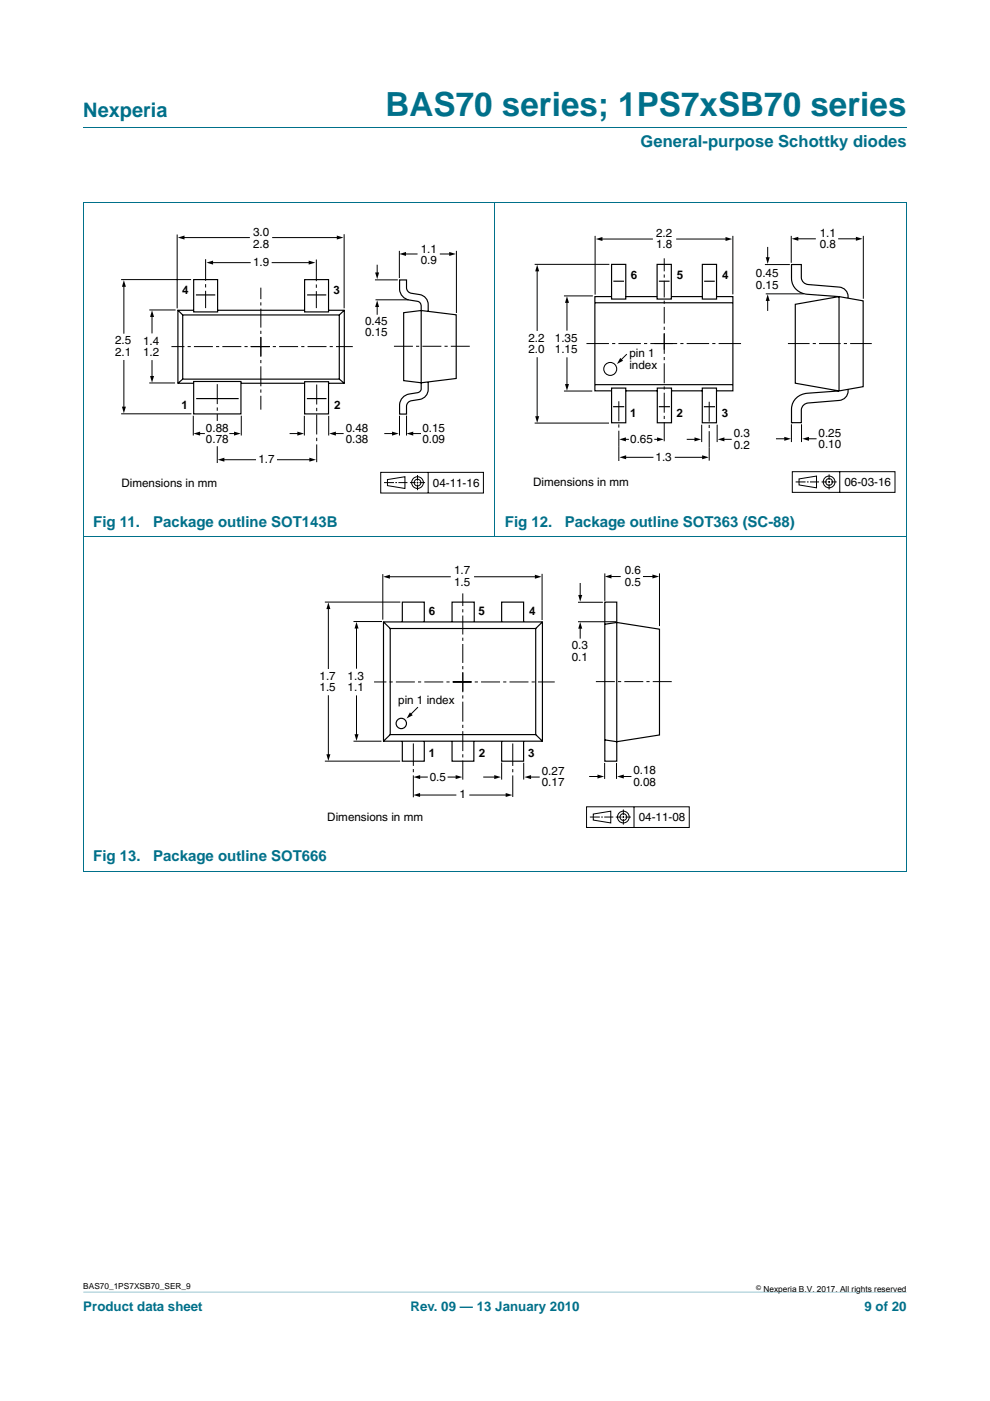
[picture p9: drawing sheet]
<svg xmlns="http://www.w3.org/2000/svg" width="210mm" height="297mm" viewBox="0 0 210 297" stroke-linecap="round" stroke-linejoin="round" font-family="sans-serif">
<path d="M17.7 273.9l174.6 .1z" fill="#00708a"/>
<path d="M17.7 27h174.6M17.6 42.9h174.7M17.7 42.9v141.7M105 42.8v71M192.3 42.9v141.7M17.6 113.8h174.7M17.6 184.7h174.7" fill="none" stroke="#00708a" stroke-width=".21"/>
<path d="M19.8 47.5h83.1v57.4h-83.1zM107.2 47.4h83v57.3h-83zM63.5 118.5h83v57.3h-83z" fill="none" stroke="#fff" stroke-width=".21"/>
<g fill="none" stroke="#000" stroke-width=".21">
<path d="M25.7 59.3h14.8M37.6 49.7v15.7M38.8 50.4h14.2M44.8 55.7h8.4M57.6 55.7h8.2M57.7 50.4h14M73 49.7v15.7M79.5 59.3h4.9M80 56.1v1.9M84.7 53.2v5.7M85.8 53.8h2.8M93.3 53.8h2.3"/>
<path d="M96.8 53.2v13.2M113.4 56.1h15.8M113.9 57.2v13M126.2 50v12.5M127.4 50.7h11.1M143.4 50.7h10.8M155.4 50v12.4M162.2 56.1h5.3M162.8 52.4v2.4M167.8 50v5.7M169 50.6h4M177.8 50.6h4"/>
<path d="M183.1 50v13.3M26.3 60.5v10.2M26.3 76.3v10.2M31.7 65.7h5.5M32.2 66.9v3.8M32.2 76.3v3.7M79.6 63.6h7.1M80 64.8v1.9M113.9 75.7v12.8M119.6 62.7h6.1M120.3 63.9v6.2M120.3 75.8v5.9"/>
<path d="M132.9 75.1l-1.2 1.3M162.4 62.3h8M162.8 63.5v2.4M25.7 87.7h14.9M31.7 81.2h5.4M41 88.1v4.2M42.2 91.9h1.3M46.1 94.6v3.6M47.2 97.5h7.1M48.6 91.9h1.3M51.2 88.1v4.2M58.7 97.5h7.2"/>
<path d="M61.4 91.9h2M64.6 88.2v4.1M69.7 88.2v4.1M71 91.9h1.9M81.5 91.9h1.9M84.7 88.1v4.2M86.2 88.1v4.2M87.4 91.9h1.9M113.4 89.7h15.8M119.6 82.9h6M131.3 94.6v3.1M132.5 97h6.1"/>
<path d="M132.5 93.1h.9M138.8 93.1h.9M143.1 97h6.1M145.7 93.1h1.9M148.8 90v3.7M150.4 94.9v2.8M152.1 90v3.7M153.4 93.1h1.8M164.6 93h2M167.9 90v3.7M170 90v3.7M171.3 93h1.9"/>
<path d="M80.8 100.1h21.7v4.4h-21.7zM81.5 102.3h2.1M82.2 101.7l3.7-.6v2.5l-3.7-.6zM83.9 102.3h.3M84.5 102.3h1.9M87 102.3h1.1M88.4 102.3h.3M88.6 100.7v1.2M88.6 102.1v.4M88.6 102.7v1.2M89 102.3h1.2M90.8 100.2v4.3"/>
<path d="M168 100h21.8v4.4h-21.8zM168.8 102.2h2.1M169.5 101.5l3.7-.6v2.5l-3.7-.6zM171.2 102.2h.3M171.8 102.2h1.9M174.3 102.2h1.1M175.7 102.2h.3M175.9 100.6v1.2M175.9 102v.4M175.9 102.6v1.2M176.3 102.2h1.2M178.1 100v4.4"/>
<path d="M68.9 127.7h16M69.6 128.9v12.9M75 131.8h6M75.6 133v8.8M81.2 121.7v9.7M82.3 122.3h13.3M100.5 122.3h13.2M115 121.7v9.8M122.6 127.7h5.3M122.6 131.8h8.1M123.1 123.6v2.8M123.1 133v2.4"/>
<path d="M128.3 121.6v5.8M129.3 122.2h2.4M136.4 122.2h2.3M139.9 121.6v11.1M69.6 147.4v12.8M75 157.1h5.9M75.6 147.4v8.5M88.6 149.9l-1.6 1.6M68.9 161.4h16M88.7 168.6h8.1M88.8 164.8h1.9M94.9 164.8h2"/>
<path d="M99.5 168.6h8M102.5 164.8h2.6M106.4 161.7v3.6M111.1 161.7v3.6M112.4 164.8h2.1M124.4 171.1h21.8v4.3h-21.8zM125 164.6h2M125.1 173.2h2.1M125.8 172.6l3.7-.6v2.5l-3.7-.6zM127.5 173.2h.4M128.2 173.2h1.9M128.2 161.8v3.3"/>
<path d="M130.6 173.2h1.2M130.8 161.8v3.3M132 164.6h1.9M132 173.2h.4M132.2 171.6v1.2M132.2 173.1v.3M132.2 173.6v1.2M132.6 173.2h1.2M134.5 171.1v4.3"/>
<circle cx="88.6" cy="102.3" r=".71"/>
<circle cx="88.6" cy="102.3" r="1.24"/>
<circle cx="175.9" cy="102.2" r=".71"/>
<circle cx="175.9" cy="102.2" r="1.24"/>
<circle cx="132.2" cy="173.2" r=".71"/>
<circle cx="132.2" cy="173.2" r="1.24"/>
</g>
<g fill="#000">
<path d="M37.7 50.4l1.4-.5v.9zM43.8 55.7l1.4-.4v.8zM65.5 55.3l1.4 .4-1.4 .4zM71.4 49.9l1.4 .5-1.4 .4zM79.6 57.8h.8l-.4 1.4zM84.7 53.8l1.4-.4v.9zM95.3 53.4l1.4 .4-1.4 .5zM113.9 56.1l.5 1.4h-.9zM126.4 50.7l1.4-.5v.9zM153.9 50.2l1.4 .5-1.4 .4zM162.4 54.5h.9l-.5 1.5zM167.9 50.6l1.4-.4v.8z"/>
<path d="M181.5 50.2l1.4 .4-1.4 .4zM26.3 59.4l.4 1.4h-.8zM32.2 65.8l.5 1.4h-.9zM31.8 79.7h.9l-.5 1.4zM80 63.7l.4 1.4h-.8zM120.3 62.8l.4 1.4h-.9zM131.6 75.9l.6 .6-1.3 .7zM162.8 62.4l.5 1.4h-.9zM25.9 86.2h.8l-.4 1.4zM41 91.9l1.4-.4v.9zM46.2 97.5l1.4-.5v.9zM49.6 91.5l1.5 .4-1.5 .5z"/>
<path d="M63.1 91.5l1.4 .4-1.4 .5zM65.6 97l1.4 .5-1.4 .4zM69.8 91.9l1.4-.4v.9zM83.2 91.5l1.4 .4-1.4 .5zM86.2 91.9l1.5-.4v.9zM113.5 88.2h.9l-.5 1.5zM119.8 81.4h.9l-.4 1.4zM131.3 93.1l1.5-.4v.9zM131.4 97l1.4-.5v.9zM139.4 92.7l1.4 .4-1.4 .5zM147.3 92.7l1.4 .4-1.4 .5zM148.9 96.5l1.4 .5-1.4 .4z"/>
<path d="M152.2 93.1l1.4-.4v.9zM166.3 92.6l1.5 .4-1.5 .5zM170.2 93l1.4-.4v.9zM69.6 127.7l.5 1.4h-.9zM75.6 131.8l.4 1.5h-.8zM81.3 122.3l1.4-.4v.8zM113.4 121.9l1.5 .4-1.5 .4zM122.6 126.1h.9l-.4 1.5zM123.1 131.9l.4 1.4h-.9zM128.3 122.2l1.4-.4v.9zM138.4 121.8l1.4 .4-1.4 .5zM69.2 159.9h.9l-.5 1.4z"/>
<path d="M75.2 155.7h.8l-.4 1.4zM86.9 151l.6 .6-1.3 .7zM87.7 168.6l1.4-.5v.9zM87.7 164.8l1.4-.5v.9zM96.6 164.3l1.5 .5-1.5 .4zM104.8 164.3l1.4 .5-1.4 .4zM107.3 168.1l1.4 .5-1.4 .4zM111.2 164.8l1.4-.5v.9zM126.7 164.2l1.4 .4-1.4 .5zM130.9 164.6l1.4-.4v.9z"/>
</g>
<path d="M53.2 73.5h21.6M55.3 75.5v-14.5M57.2 73.5h-20.8M99.6 73.4h-16.5M96 144.6h21.7M98.2 146.6v-20.8M100.1 144.6h-20.8M142.5 144.5h-16.5" fill="none" stroke="#000" stroke-width=".21" stroke-dasharray="4 .7 .7 .7" stroke-linecap="butt"/>
<path d="M55.3 71.4v15.5M140.9 70.8v22.8M46.1 81.4v7.8M67.2 81.5v16.5M131.3 85.1v9.5M150.4 85.2v9.7M98.2 142.5v22.8" fill="none" stroke="#000" stroke-width=".21" stroke-dasharray="4.2 .7 .7 .7" stroke-linecap="butt"/>
<path d="M43.6 55v10.3M67.1 55v10.3M184.9 72.8h-18.1" fill="none" stroke="#000" stroke-width=".21" stroke-dasharray="4.6 .7 .7 .7" stroke-linecap="butt"/>
<g fill="none" stroke="#000" stroke-width=".25">
<path d="M41.1 59.3h5.1v6.8h-5.1zM64.6 59.3h5.1v6.8h-5.1zM129.7 56.1h3v7.3h-3zM130.1 59.6h2.2M139.4 56.1h3v7.3h-3zM139.8 59.6h2.2M149 56.1h3v7.3h-3zM149.3 59.6h2.3M37.7 65.8l1.1 1M38.8 66.8h33.2v13.6h-33.2zM41.1 65.8h-3.4v15.5h3.4M41.6 62.5h4.1"/>
<path d="M46.2 65.8h18.4M65.1 62.5h4.1M69.7 65.8h3.3v15.5h-3.3M73 65.8l-1 1M85.6 66.3l3.7-.5 7.5 .9v13.5l-7.5 1-3.7-.5zM90.8 66a3.1 3.1 0 0 0-.8-3.1l-1-.4-1.8-.3a1.22 1.22 0 0 1-1-1.1v-1.7h-1.4a3.6 3.6 0 0 0 1 3.8 8 8 0 0 0 3.1 .8l.4 .5v.5v17.5a.9 .9 0 0 1-.7 .8 3.7 3.7 0 0 0-3.5 1.4l-.3 1.1v2h1.4v-1.7a1.22 1.22 0 0 1 1-1.1 3.4 3.4 0 0 0 3.4-1.5l.2-.9v-1.6M126.2 64.2h29.2M129.7 62.9h-3.5v20h3.4M132.7 62.9h6.7M142.4 62.9h6.6M152 62.9h3.4v20h-3.4M168.7 64.5l9.3-1.6 5.1 .9v18.2l-5.1 .9-9.3-1.7z"/>
<path d="M179.9 63.1a2.04 2.04 0 0 0-1.9-2.2l-6.6-.6a1.58 1.58 0 0 1-1.4-1.4v-2.8h-2.1v3a3.5 3.5 0 0 0 3.4 3.3l6.7 .5v20l-6.7 .5a3.5 3.5 0 0 0-3.4 3.3v2.9h2.1v-2.7a1.59 1.59 0 0 1 1.4-1.5l6.6-.5a2.04 2.04 0 0 0 1.9-2.3M38.8 80.4l-1.1 .9M41.1 80.9h10v6.9h-10zM41.6 84.5h9M51.1 81.3h13.5M64.6 80.9h5.1v6.9h-5.1zM65.1 84.5h4.2M72 80.4l1 .9M126.2 81.6h29.2M129.7 82.3h3v7.3h-3zM130 86.2h2.4M132.7 82.9h6.7"/>
<path d="M139.4 82.3h3v7.3h-3zM139.7 86.2h2.4M142.4 82.9h6.6M149 82.3h3v7.3h-3zM149.3 86.2h2.4M167.9 89.6h.1M81.3 131.9h33.7v25.2h-33.7zM81.3 131.9l1.5 1.4M82.8 133.3h30.8v22.4h-30.8zM85.3 131.9v-4.2h4.7v4.2M100.6 131.8v-4.1h-4.7v4.1M106.4 131.9v-4.2h4.7v4.2"/>
<path d="M115 131.9l-1.4 1.4M128.3 127.7h2.5v33.7h-2.5zM128.3 132.4l2.5-.4 9.1 1.4v22.4l-9.1 1.5-2.5-.4M82.8 155.7l-1.5 1.4M85.3 157.1v4.3h4.7v-4.3M95.9 157.1v4.3h4.6v-4.3M106.4 157.1v4.3h4.7v-4.3M113.6 155.7l1.4 1.4"/>
<circle cx="85.1" cy="153.4" r="1.1"/>
</g>
<path d="M138.9 72.8h18.5M142.7 72.8h-18.4M87.7 157.6v11.4M108.8 157.6v11.4" fill="none" stroke="#000" stroke-width=".21" stroke-dasharray="4.8 .7 .7 .7" stroke-linecap="butt"/>
<path d="M140.9 74.1v-19.3" fill="none" stroke="#000" stroke-width=".21" stroke-dasharray="3.5 .7 .7 .7" stroke-linecap="butt"/>
<circle cx="129.4" cy="78.2" r="1.37" fill="none" stroke="#000" stroke-width=".22"/>
<text font-size="7" fill="#00708a" x="81.8" y="24.6">BAS70 series; 1PS7xSB70 series</text>
<text font-size="4.2" fill="#00708a" x="17.7" y="24.9">Nexperia</text>
<text font-size="3.5" fill="#00708a" x="135.9" y="31.1">General-purpose Schottky diodes</text>
<g font-size="3.2" fill="#00708a">
<text x="19.8" y="111.7">Fig 11.</text>
<text x="32.5" y="111.7">Package outline SOT143B</text>
<text x="107.1" y="111.7">Fig 12.</text>
<text x="119.8" y="111.7">Package outline SOT363 (SC-88)</text>
<text x="19.8" y="182.6">Fig 13.</text>
<text x="32.5" y="182.6">Package outline SOT666</text>
</g>
<g font-size="2.8" fill="#00708a">
<text x="17.7" y="277.9">Product data sheet</text>
<text x="87.1" y="277.9">Rev. 09 — 13 January 2010</text>
<text x="183.4" y="277.9">9 of 20</text>
</g>
<g font-size="2.5">
<text x="53.7" y="50.1">3.0</text>
<text x="53.7" y="52.6">2.8</text>
<text x="89.2" y="53.6">1.1</text>
<text x="139.2" y="50.2">2.2</text>
<text x="139.2" y="52.6">1.8</text>
<text x="173.9" y="50.2">1.1</text>
<text x="173.9" y="52.7">0.8</text>
<text x="53.7" y="56.4">1.9</text>
<text x="89.2" y="56.1">0.9</text>
<text x="133.8" y="59.1">6</text>
<text x="143.6" y="59.1">5</text>
<text x="153.1" y="59.1">4</text>
<text x="160.3" y="58.8">0.45</text>
<text x="38.6" y="62.3">4</text>
<text x="70.8" y="62.3">3</text>
<text x="160.3" y="61.3">0.15</text>
<text x="77.4" y="68.8">0.45</text>
<text x="77.4" y="71.3">0.15</text>
<text x="24.4" y="73">2.5</text>
<text x="24.4" y="75.5">2.1</text>
<text x="30.4" y="73">1.4</text>
<text x="30.4" y="75.5">1.2</text>
<text x="112.1" y="72.4">2.2</text>
<text x="112.1" y="74.9">2.0</text>
<text x="117.7" y="72.5">1.35</text>
<text x="117.7" y="74.9">1.15</text>
<text x="133.5" y="75.6">pin 1</text>
<text x="133.5" y="78.3">index</text>
<text x="38.5" y="86.7">1</text>
<text x="70.9" y="86.7">2</text>
<text x="133.7" y="88.5">1</text>
<text x="143.5" y="88.5">2</text>
<text x="153.1" y="88.5">3</text>
<text x="43.7" y="91.5">0.88</text>
<text x="43.7" y="94">0.78</text>
<text x="73.3" y="91.5">0.48</text>
<text x="73.3" y="94">0.38</text>
<text x="89.6" y="91.5">0.15</text>
<text x="89.6" y="94">0.09</text>
<text x="133.7" y="93.9">0.65</text>
<text x="155.6" y="92.7">0.3</text>
<text x="155.6" y="95.1">0.2</text>
<text x="173.6" y="92.6">0.25</text>
<text x="173.6" y="95">0.10</text>
<text x="54.8" y="98.1">1.7</text>
<text x="139" y="97.7">1.3</text>
<text x="25.8" y="103.2">Dimensions in mm</text>
<text x="91.8" y="103.2">04-11-16</text>
<text x="113.1" y="103.1">Dimensions in mm</text>
<text x="179.1" y="103.1">06-03-16</text>
<text x="96.3" y="121.8">1.7</text>
<text x="96.3" y="124.2">1.5</text>
<text x="132.5" y="121.8">0.6</text>
<text x="132.5" y="124.3">0.5</text>
<text x="91" y="130.4">6</text>
<text x="101.5" y="130.4">5</text>
<text x="112.2" y="130.4">4</text>
<text x="121.3" y="137.7">0.3</text>
<text x="121.3" y="140.2">0.1</text>
<text x="67.8" y="144.1">1.7</text>
<text x="67.8" y="146.6">1.5</text>
<text x="73.7" y="144.1">1.3</text>
<text x="73.7" y="146.6">1.1</text>
<text x="84.5" y="149.3">pin 1 index</text>
<text x="90.9" y="160.5">1</text>
<text x="101.5" y="160.5">2</text>
<text x="112.1" y="160.5">3</text>
<text x="91.1" y="165.5">0.5</text>
<text x="114.9" y="164.3">0.27</text>
<text x="114.9" y="166.7">0.17</text>
<text x="134.3" y="164.2">0.18</text>
<text x="134.3" y="166.6">0.08</text>
<text x="97.5" y="169.2">1</text>
<text x="69.4" y="174.1">Dimensions in mm</text>
<text x="135.5" y="174.1">04-11-08</text>
</g>
<g font-size="1.8">
<text x="17.7" y="273.3">BAS70_1PS7XSB70_SER_9</text>
<text x="161.9" y="273.9">Nexperia B.V. 2017. All rights reserved</text>
</g>
<text font-size="1.4" x="160.4" y="273.4">©</text>
</svg>
